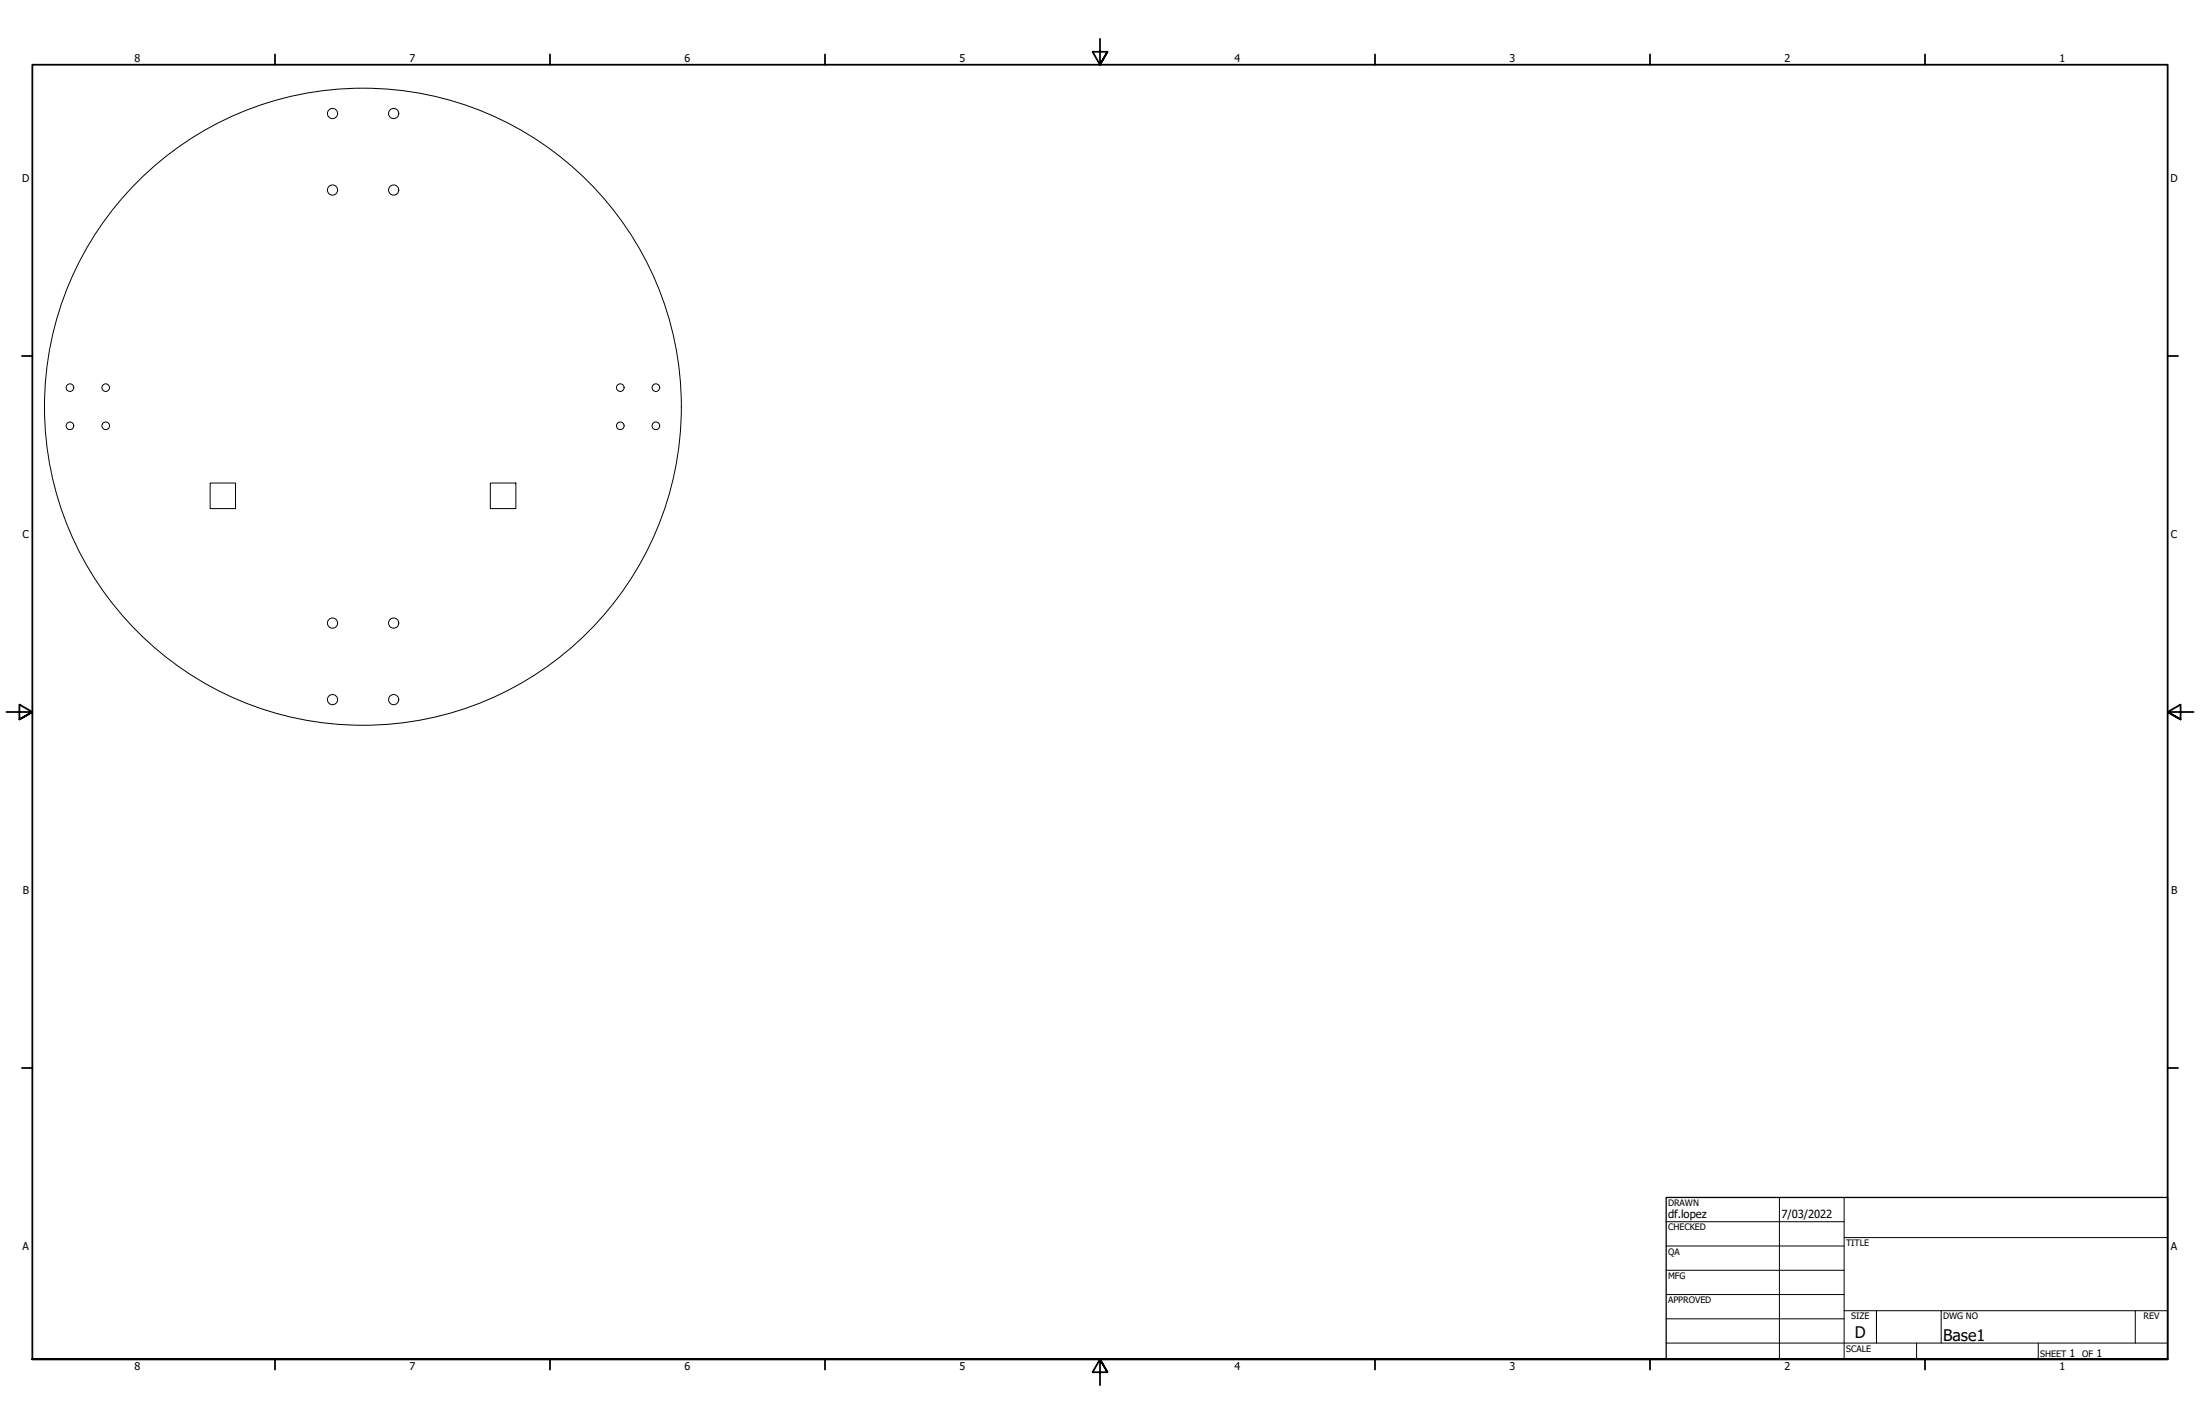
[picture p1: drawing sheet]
<svg xmlns="http://www.w3.org/2000/svg" width="864mm" height="559mm" viewBox="0 0 864 559" stroke-linecap="round" stroke-linejoin="round" font-family="sans-serif">
<!-- layer: Border (ANSI) -->
<g fill="none" stroke="#000" stroke-width=".7">
<path d="M431.8 15.2v10.2l-2.9-5.1h5.8l-2.9 5.1 2.9-5.1M107.9 21.3v4.1M215.9 21.3v4.1M323.8 21.3v4.1M539.8 21.3v4.1M647.7 21.3v4.1M755.6 21.3v4.1M8.6 139.7h4.1M850.9 139.7h4.1M2.5 279.4h10.2l-5.1-2.9v5.8l5.1-2.9-5.1 2.9M861.1 279.4h-10.2l5.1-2.9v5.8l-5.1-2.9 5.1 2.9M8.6 419.1h4.1"/>
<path d="M850.9 419.1h4.1M12.7 533.4v-508h838.2v508h-838.2h838.2M107.9 533.4v4.1M215.9 533.4v4.1M323.8 533.4v4.1M434.7 538.5l-2.9-5.1 2.9 5.1h-5.8l2.9-5.1v10.2M539.8 533.4v4.1M647.7 533.4v4.1M755.6 533.4v4.1"/>
</g>
<!-- layer: Title (ANSI) -->
<g fill="none" stroke="#000" stroke-width=".39">
<path d="M654 479.4h69.9M698.5 469.9v63.5M723.9 469.9v63.5M654 488.9h69.9M654 498.5h69.9M723.9 485.6h127M654 508h69.9M654 517.5h69.9M723.9 514.3h127M736.6 514.3v12.7M762 514.3v12.7M838.2 514.3v12.7"/>
<path d="M654 527h196.9M752.3 527v6.4M800.1 527v6.4"/>
</g>
<path d="M654 469.9h196.9v63.5h-196.9z" fill="none" stroke="#000" stroke-width=".51"/>
<!-- layer: Sketch Geometry (ANSI) -->
<g fill="none" stroke="#000" stroke-width=".39">
<path d="M267.5 159.6a125 125 0 0 0-185.1-109.5 125 125 0 0 0-7.3 214.9 125 125 0 0 0 192.1-96.8l.3-8.6M82.5 189.5h10v10.1h-10zM192.5 189.5h10v10.1h-10z"/>
<circle cx="130.5" cy="44.5" r="2"/>
<circle cx="154.5" cy="44.5" r="2"/>
<circle cx="130.5" cy="74.6" r="2"/>
<circle cx="154.5" cy="74.6" r="2"/>
<circle cx="27.5" cy="152.1" r="1.49"/>
<circle cx="41.5" cy="152.1" r="1.49"/>
<circle cx="243.5" cy="152.1" r="1.49"/>
<circle cx="257.5" cy="152.1" r="1.49"/>
<circle cx="27.5" cy="167.1" r="1.49"/>
<circle cx="41.5" cy="167.1" r="1.49"/>
<circle cx="243.5" cy="167.1" r="1.49"/>
<circle cx="257.5" cy="167.1" r="1.49"/>
<circle cx="130.5" cy="244.5" r="2"/>
<circle cx="154.5" cy="244.5" r="2"/>
<circle cx="130.5" cy="274.5" r="2"/>
<circle cx="154.5" cy="274.5" r="2"/>
</g>
<g font-size="6.3">
<text x="728.1" y="524.9">D</text>
<text x="762.8" y="526.2">Base1</text>
</g>
<g font-size="4.4">
<text x="654.8" y="477.8">df.lopez</text>
<text x="699.3" y="478">7/03/2022</text>
</g>
<g font-size="4.2">
<text x="52.8" y="24.4">8</text>
<text x="160.8" y="24.4">7</text>
<text x="268.7" y="24.4">6</text>
<text x="376.7" y="24.4">5</text>
<text x="484.6" y="24.4">4</text>
<text x="592.6" y="24.4">3</text>
<text x="700.5" y="24.4">2</text>
<text x="808.5" y="24.4">1</text>
<text x="8.8" y="71.4">D</text>
<text x="852" y="71.4">D</text>
<text x="8.9" y="211.1">C</text>
<text x="852.2" y="211.1">C</text>
<text x="9" y="350.8">B</text>
<text x="852.2" y="350.8">B</text>
<text x="8.9" y="490.5">A</text>
<text x="852.2" y="490.5">A</text>
<text x="812.4" y="532.6">1</text>
<text x="823" y="532.6">1</text>
<text x="52.8" y="537.5">8</text>
<text x="160.8" y="537.5">7</text>
<text x="268.7" y="537.5">6</text>
<text x="376.7" y="537.5">5</text>
<text x="484.6" y="537.5">4</text>
<text x="592.6" y="537.5">3</text>
<text x="700.5" y="537.5">2</text>
<text x="808.5" y="537.5">1</text>
</g>
<g font-size="3.5">
<text x="654.8" y="473.2">DRAWN</text>
<text x="654.8" y="482.8">CHECKED</text>
<text x="724.7" y="488.9">TITLE</text>
<text x="654.8" y="492.3">QA</text>
<text x="654.8" y="501.8">MFG</text>
<text x="654.8" y="511.4">APPROVED</text>
<text x="726.7" y="517.7">SIZE</text>
<text x="762.8" y="517.7">DWG NO</text>
<text x="841.4" y="517.7">REV</text>
<text x="724.7" y="530.4">SCALE</text>
<text x="800.9" y="532.6">SHEET</text>
<text x="817.4" y="532.6">OF</text>
</g>
</svg>
